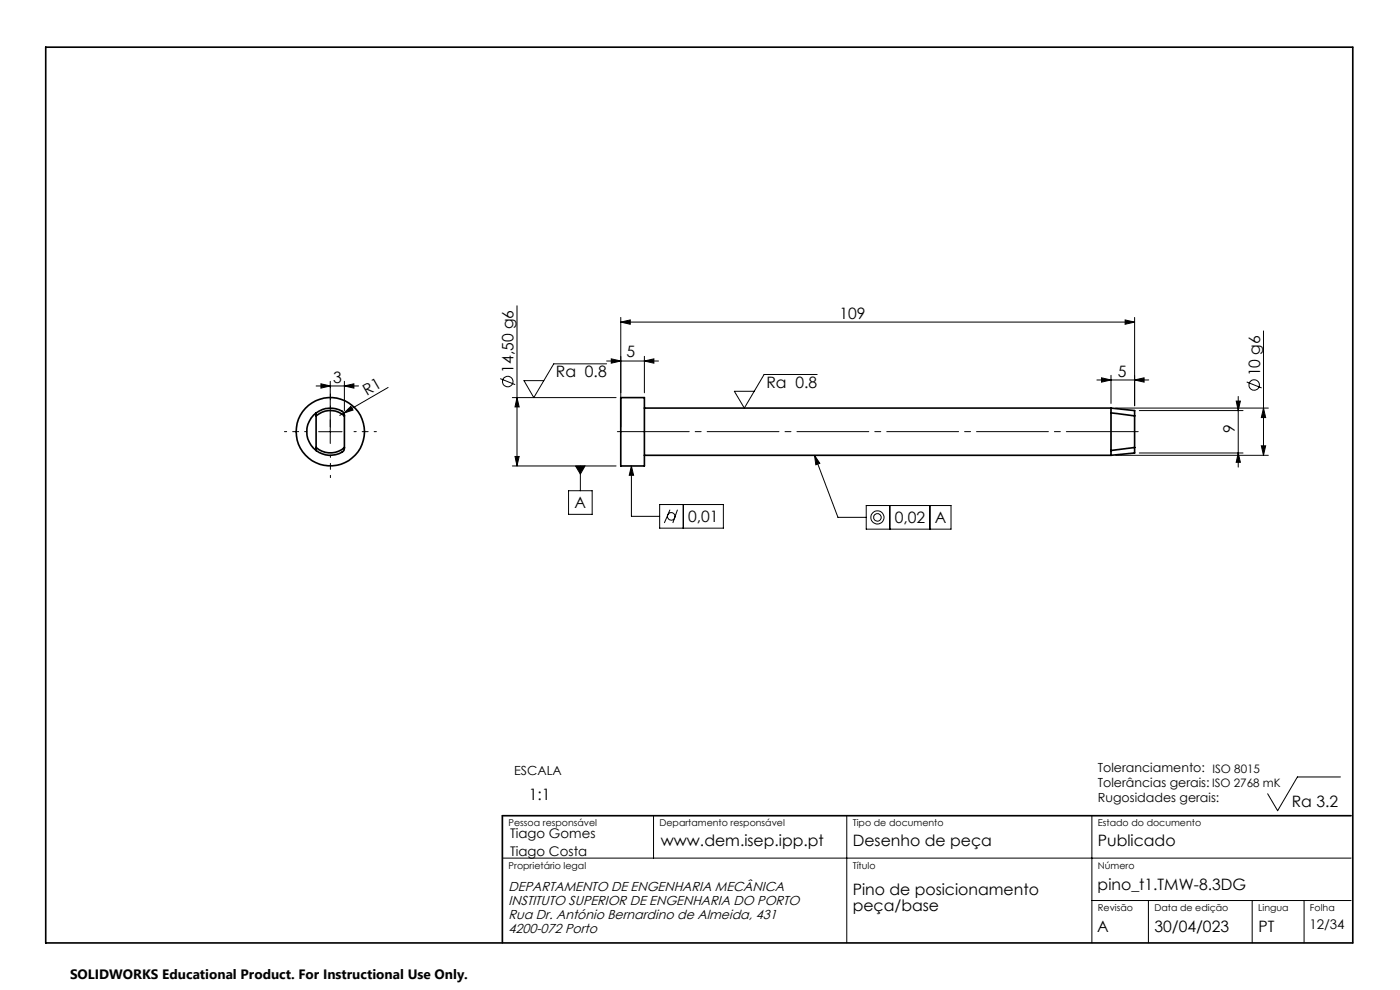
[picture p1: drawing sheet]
<svg xmlns="http://www.w3.org/2000/svg" width="297mm" height="210mm" viewBox="0 0 297 210" stroke-linecap="round" stroke-linejoin="round" font-family="sans-serif">
<g fill="none" stroke="#000" stroke-width=".35">
<path d="M9.7 10h277.3v190h-277.3zM67.1 88.2a4.5 4.5 0 0 1 6 0M67.1 87.6v.6M67.1 87.6a4.8 4.8 0 0 1 5.7-.2l.3 .7-.1 7.4a2.94 2.94 0 0 1-2.5 1 4.8 4.8 0 0 1-3.4-.9M67.1 94.9a4.5 4.5 0 0 0 6 0M67.1 87.6a5 5 0 0 0 0 8M67.1 88.2v7.4M131.7 84.3h5v14.5h-5zM136.7 86.6h99M136.7 96.6h99M235.7 86.6v1M235.7 87.6v8"/>
<path d="M235.7 95.6v1M235.7 86.6l5 .5v1.1M235.7 87.6l5 .6M240.7 94.9v1.2l-5 .5M240.7 94.9l-5 .7M240.7 88.2v6.7M286.6 173h-180v27"/>
<circle cx="70.1" cy="91.6" r="7.2"/>
</g>
<g fill="none" stroke="#000" stroke-width=".21">
<path d="M109.7 64.9v33.9M128.7 76.6h11M128.7 77.2h-11.2l-4.3 7.1-2-3.6h4.2M129.7 76.1l2 .5-2 .4zM131.7 68.3l2-.4v.9zM131.7 67.3v23.3M131.7 68.3h109M136.7 76.6l2-.5v.9zM136.7 75.6v7.7M173.4 79.4h-11.3l-4.2 7.2-2.1-3.6h4.2M235.7 79.6v6M238.7 67.9l2 .4-2 .5z"/>
<path d="M240.7 67.3v18.8M268 70.2v26.4M67.1 81.9h9M67.6 91.6h5M68.1 81.4l2 .5-2 .4zM70.1 80.9v13.2M73 87.6l1.4-1.4 .5 .8zM73 87.6l-.9 .5M73.1 81.9l2-.5v.9zM73.1 80.9v6.2M82.3 82.2l-9.3 5.4M106.1 80.3l3.2 1.3"/>
<path d="M108.7 84.3h22M108.7 98.8h22M109.3 96.8h.8l-.4 2zM109.7 84.3l.4 2h-.8zM122.1 98.8h2l-1 1.8zM123.1 98.8v5.3M133.9 98.8v10.7h6M133.9 98.8l.5 2h-.9zM172.8 96.6l5 13.1h6M172.8 96.6l1.1 1.7-.8 .3zM232.7 80.6h11M233.7 80.1l2 .5-2 .5z"/>
<path d="M236.7 86.6h32.4M236.7 96.6h32.4M240.7 80.6l2-.5v1zM241.7 87.1h22M241.7 96.1h22M262.3 85.1h.8l-.4 2zM262.7 96.1l.4 2h-.8zM262.7 84.1v15M264.5 81l3.2 1.3M267.6 94.6h.9l-.5 2zM268 86.6l.5 2h-.9zM120.6 104.1h5v5h-5z"/>
<path d="M139.9 107h13.6v5h-13.6zM142.1 108.1l-1.2 2.8M143.7 108.1l-1 2.8M145 107v5M183.8 107.2h18v5h-18zM188.8 107.2v5M197.3 107.2v5M138.6 173v9M179.6 173v27M231.6 173v27M284.4 164.8h-9.2l-4.2 7.2-2.1-3.6M106.6 182h180"/>
<path d="M231.6 191h55M243.6 191v9M265.6 191v9M276.6 191v9"/>
<circle cx="107.7" cy="80.9" r="1.12"/>
<circle cx="266.1" cy="81.7" r="1.11"/>
<circle cx="142.4" cy="109.5" r=".8"/>
<circle cx="186.1" cy="109.7" r="1.4"/>
<circle cx="186.1" cy="109.8" r=".8"/>
</g>
<path d="M65.1 91.6h-4.8M70.1 86.6v-4.8M70.1 96.6v4.7M75.1 91.6h4.7" fill="none" stroke="#000" stroke-width=".21" stroke-dasharray="15.2 1.3 1.3 1.3" stroke-dashoffset="14.8"/>
<path d="M242.7 91.6h-113" fill="none" stroke="#000" stroke-width=".21" stroke-dasharray="15.2 1.3 1.3 1.3" stroke-dashoffset="-1.3"/>
<g fill="#000">
<path d="M73 87.6l1.4-1.4 .5 .8z"/>
<path d="M136.7 76.6l2-.5v.9zM129.7 76.1l2 .5-2 .4zM240.7 80.6l2-.5v1zM233.7 80.1l2 .5-2 .5z"/>
<path d="M68.1 81.4l2 .5-2 .4zM73.1 81.9l2-.5v.9zM131.7 68.3l2-.4v.9zM238.7 67.9l2 .4-2 .5z"/>
<path d="M109.7 84.3l.4 2h-.8zM109.3 96.8h.8l-.4 2zM268 86.6l.5 2h-.9zM267.6 94.6h.9l-.5 2zM262.3 85.1h.8l-.4 2zM262.7 96.1l.4 2h-.8z"/>
<path d="M133.9 98.8l.5 2h-.9zM172.8 96.6l1.1 1.7-.8 .3zM122.1 98.8h2l-1 1.8z"/>
</g>
<g font-size="3.3">
<text x="178.1" y="67.6">109</text>
<text x="132.9" y="75.8">5</text>
<text x="70.7" y="81.1">3</text>
<text x="77.8" y="84" transform="rotate(-30 77.8 84)">R1</text>
<text x="109" y="79.1" transform="rotate(-90 109 79.1)">14,50 g6</text>
<text x="117.9" y="80">Ra 0.8</text>
<text x="162.6" y="82.3">Ra 0.8</text>
<text x="237.1" y="79.9">5</text>
<text x="267.3" y="79.8" transform="rotate(-90 267.3 79.8)">10 g6</text>
<text x="262" y="91.8" transform="rotate(-90 262 91.8)">9</text>
<text x="121.9" y="107.8">A</text>
<text x="146" y="110.8">0,01</text>
<text x="189.8" y="111">0,02</text>
<text x="198.3" y="111">A</text>
<text x="112.2" y="169.7">1:1</text>
<text x="274" y="171.2">Ra 3.2</text>
<text x="140.2" y="179.5">www.dem.isep.ipp.pt</text>
<text x="180.9" y="179.5">Desenho de peça</text>
<text x="232.9" y="179.5">Publicado</text>
<text x="180.9" y="189.8">Pino de posicionamento</text>
<text x="232.9" y="188.7">pino_t1.TMW-8.3DG</text>
<text x="180.9" y="193.3">peça/base</text>
<text x="232.8" y="197.7">A</text>
<text x="244.9" y="197.7">30/04/023</text>
<text x="267" y="197.7">PT</text>
</g>
<text font-size="2.9" x="14.9" y="207.6">SOLIDWORKS Educational Product. For Instructional Use Only.</text>
<g font-size="2.8">
<text x="108.2" y="177.7">Tiago Gomes</text>
<text x="108.2" y="181.6">Tiago Costa</text>
<text x="107.9" y="192">INSTITUTO SUPERIOR DE ENGENHARIA DO PORTO</text>
<text x="107.9" y="189">DEPARTAMENTO DE ENGENHARIA MECÂNICA</text>
<text x="107.9" y="198">4200-072 Porto</text>
<text x="107.9" y="195">Rua Dr. António Bernardino de Almeida, 431</text>
<text x="277.8" y="197.1">12/34</text>
</g>
<g font-size="2.7">
<text x="109.1" y="164.4">ESCALA</text>
<text x="232.9" y="163.8">Toleranciamento: ISO 8015</text>
<text x="232.9" y="167">Tolerâncias gerais: ISO 2768 mK</text>
<text x="232.9" y="170.1">Rugosidades gerais:</text>
</g>
<g font-size="2">
<text x="107.9" y="175.3">Pessoa responsável</text>
<text x="139.9" y="175.3">Departamento responsável</text>
<text x="180.9" y="175.3">Tipo de documento</text>
<text x="232.9" y="175.1">Estado do documento</text>
<text x="107.9" y="184.3">Proprietário legal</text>
<text x="180.9" y="184.3">Título</text>
<text x="232.9" y="184.3">Número</text>
<text x="232.9" y="193.3">Revisão</text>
<text x="244.9" y="193.3">Data de edição</text>
<text x="266.9" y="193.3">Lingua</text>
<text x="277.9" y="193.3">Folha</text>
</g>
</svg>
